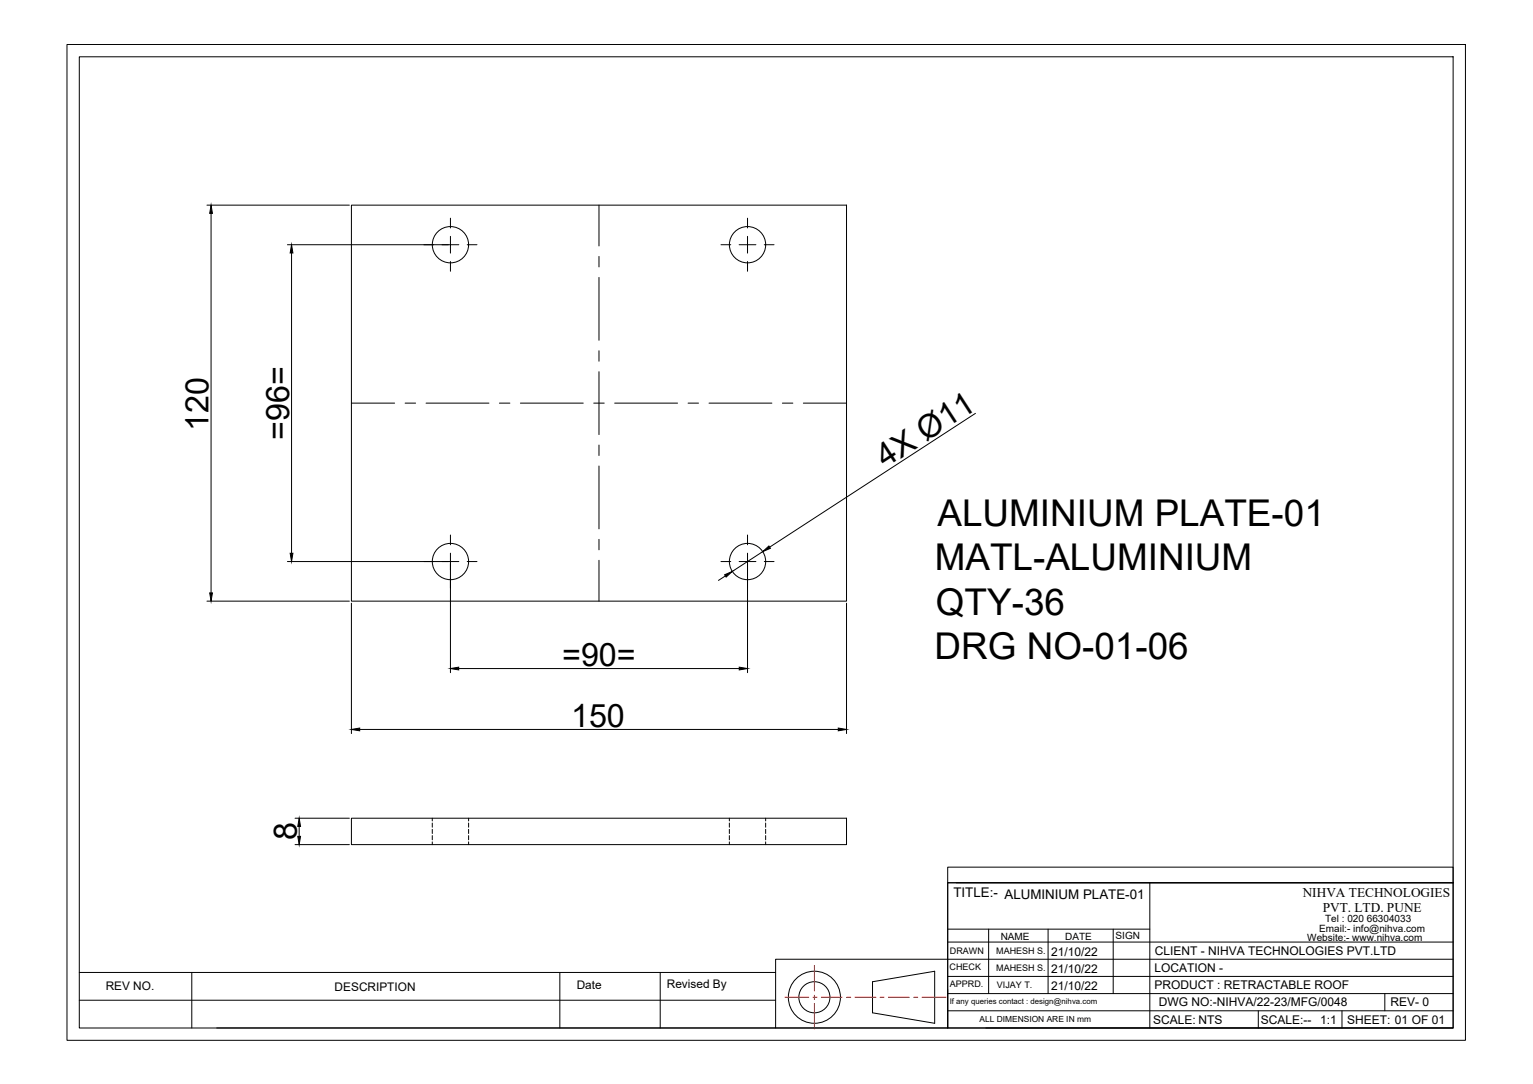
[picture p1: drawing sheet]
<svg xmlns="http://www.w3.org/2000/svg" width="594mm" height="420mm" viewBox="0 0 594 420" stroke-linecap="round" stroke-linejoin="round" font-family="sans-serif">
<!-- layer: 0 -->
<g fill="none" stroke="#000" stroke-width=".39">
<path d="M26 17.2h541.9v386h-541.9zM30.7 22h532.4v376.5h-532.4zM80.2 79.5h55.2M136.2 79.5h191.8v153.5h-191.8zM232.1 79.5v15.8M81.8 82.7v147.1M111.4 94.9h62.4M113 98.1v116.4M174.6 91.6v3.3h-3.3M174.6 84.6v3.8M177.8 94.9h-3.2v3.2M181.1 94.9h3.7"/>
<path d="M232.1 99.4v4.1M279.4 94.9h3.8M289.7 91.6v3.3h-3.3M289.7 84.6v3.8M292.9 94.9h-3.2v3.2M296.2 94.9h3.8M174.6 101.4v3.7M232.1 107.5v24.4M289.7 101.4v3.7M232.1 136v4M136.2 156.3h16.7M157 156.3h4.1"/>
<path d="M165.1 156.3h24.4M193.5 156.3h4.1M201.7 156.3h24.3M230.1 156.3h4.1M232.1 144.1v24.3M238.2 156.3h24.4M266.6 156.3h4.1M274.8 156.3h24.3M303.2 156.3h4.1M311.3 156.3h16.7M232.1 172.5v4.1M378 160.2l-79.7 51.9"/>
<path d="M232.1 180.6v24.4M111.4 217.7h62.4M174.6 214.4v3.3h-3.3M174.6 207.4v3.8M174.6 218.5v42.2M177.8 217.7h-3.2v3.2M181.1 217.7h3.7M232.1 209.1v4M232.1 217.2v15.8M279.4 217.7h3.8M289.7 214.4v3.3h-3.3M289.7 207.4v3.8"/>
<path d="M289.7 218.5v42.2M292.9 217.7h-3.2v3.2M295.6 213.8l-11.8 7.7M296.2 217.7h3.8M80.2 233h55.2M136.2 233.8v50.5M281.1 223.2l-2.7 1.8M328 233.8v50.5M177.8 259.1h108.7M139.4 282.7h185.5M114.3 317.1h21.1M136.2 317.1h191.8v10.3h-191.8z"/>
<path d="M167.5 317.1v1.1M167.5 319v1.6M181.6 317.1v1.1M181.6 319v1.6M282.6 317.1v1.1M282.6 319v1.6M296.7 317.1v1.1M296.7 319v1.6M114.3 327.4h21.1M115.9 320.3v3.9M167.5 321.4v1.7M167.5 323.9v1.6"/>
<path d="M167.5 326.3v1.1M181.6 321.4v1.7M181.6 323.9v1.6M181.6 326.3v1.1M282.6 321.4v1.7M282.6 323.9v1.6M282.6 326.3v1.1M296.7 321.4v1.7M296.7 323.9v1.6M296.7 326.3v1.1M367.3 336.1h195.8v6.1h-195.8zM367.3 342.2h195.8v56.2h-195.8z"/>
<path d="M367.3 342.2v56.2h-66.7M370.6 342.2h192.5M445.6 342.2v56.2M30.7 376.9h269.9M74.3 376.9v21.6M217 376.9v21.6M255.8 376.9v21.6M367.3 378.5h195.8M367.3 365.1h195.8M367.3 360.1h78.3M383.1 360.1v25M406.2 360.1v25"/>
<path d="M431.4 360.1v25M563.1 371.8h-262.5v26.6h-216.6M30.7 387.7h269.9M338.1 380.5l24.1-4v20.1l-24.1-4zM367.3 385.1h195.8M367.3 391.8h195.8M382 398.4h181.1M487.6 391.8v6.6M520.1 391.8v6.6M536.7 385.1v6.7"/>
<circle cx="174.6" cy="94.9" r="7"/>
<circle cx="289.7" cy="94.9" r="7"/>
<circle cx="174.6" cy="217.7" r="7"/>
<circle cx="289.7" cy="217.7" r="7"/>
<circle cx="315.6" cy="386.5" r="10.1"/>
<circle cx="315.6" cy="386.5" r="6"/>
</g>
<path d="M81.8 79.5l.5 3.2h-1zM113 94.9l.5 3.2h-1.1zM112.4 214.5h1.1l-.5 3.2zM295.6 213.8l2.4-2.2 .6 .9zM81.3 229.8h1l-.5 3.2zM280.8 222.8l3-1.3-2.4 2.2zM174.6 259.1l3.2-.5v1.1zM286.5 258.6l3.2 .5-3.2 .6zM136.2 282.7l3.2-.5v1.1zM324.9 282.2l3.1 .5-3.1 .6zM115.4 324.2h1.1l-.6 3.2zM115.9 317.1l.6 3.2h-1.1z" fill="#000" stroke="#000" stroke-width=".39"/>
<path d="M315.6 374.2v9.9M304.1 386.5h9.3M315.1 386.5h1.6M315.6 385.7v1.7M315.6 389v9.9M318.3 386.5h8.1M328 386.5h1.7M331.3 386.5h8.1M341 386.5h1.7M344.3 386.5h8.1M354 386.5h1.7M357.3 386.5h9.3" fill="none" stroke="#f00" stroke-width=".39"/>
<g font-size="14.3">
<text x="363.3" y="204">ALUMINIUM PLATE-01</text>
<text x="362.2" y="221.1">MATL-ALUMINIUM</text>
<text x="362.7" y="238.3">QTY-36</text>
<text x="362.2" y="255.5">DRG NO-01-06</text>
</g>
<g font-size="12.5">
<text x="80.8" y="167.1" transform="rotate(-90 80.8 167.1)">120</text>
<text x="112" y="170.5" transform="rotate(-90 112 170.5)">=96=</text>
<text x="343.1" y="181.5" transform="rotate(-33 343.1 181.5)">4X Ø11</text>
<text x="217.9" y="258.2">=90=</text>
<text x="221.3" y="281.8">150</text>
<text x="115" y="325.7" transform="rotate(-90 115 325.7)">8</text>
</g>
<g font-size="5.2">
<text x="369.5" y="347.7">TITLE:- ALUMINIUM PLATE-01</text>
<text x="504.8" y="347.6">NIHVA TECHNOLOGIES</text>
<text x="512.6" y="353.4">PVT. LTD. PUNE</text>
</g>
<g font-size="4.7">
<text x="407.3" y="370.6">21/10/22</text>
<text x="447.5" y="370.1">CLIENT - NIHVA TECHNOLOGIES PVT.LTD</text>
<text x="407.3" y="377.3">21/10/22</text>
<text x="447.4" y="376.7">LOCATION -</text>
<text x="407.3" y="383.9">21/10/22</text>
<text x="447.4" y="383.4">PRODUCT : RETRACTABLE ROOF</text>
<text x="449" y="390.1">DWG NO:-NIHVA/22-23/MFG/0048</text>
<text x="538.8" y="390">REV- 0</text>
<text x="446.9" y="396.7">SCALE: NTS</text>
<text x="488.6" y="396.7">SCALE:--</text>
<text x="511.6" y="396.7">1:1</text>
<text x="522.1" y="396.7">SHEET: 01 OF 01</text>
</g>
<g font-size="4.6">
<text x="41" y="383.6">REV NO.</text>
<text x="129.7" y="384">DESCRIPTION</text>
<text x="223.5" y="383.4">Date</text>
<text x="258.4" y="382.9">Revised By</text>
</g>
<g font-size="3.9">
<text x="513.5" y="357.3">Tel : 020 66304033</text>
<text x="387.8" y="364.2">NAME</text>
<text x="412.8" y="364.3">DATE</text>
<text x="432.3" y="363.9">SIGN</text>
<text x="506.6" y="364.7">Website:- www.nihva.com</text>
<text x="511.2" y="361.1">Email:- info@nihva.com</text>
</g>
<g font-size="3.5">
<text x="368.1" y="369.9">DRAWN</text>
<text x="386.1" y="369.7">MAHESH S.</text>
<text x="368" y="375.8">CHECK</text>
<text x="386.1" y="376.4">MAHESH S.</text>
<text x="368.1" y="382.4">APPRD.</text>
<text x="386.3" y="383">VIJAY T.</text>
</g>
<text font-size="3.3" x="379.6" y="396.3">ALL DIMENSION ARE IN mm</text>
<text font-size="3" x="368" y="389.3">If any queries contact : design@nihva.com</text>
</svg>
